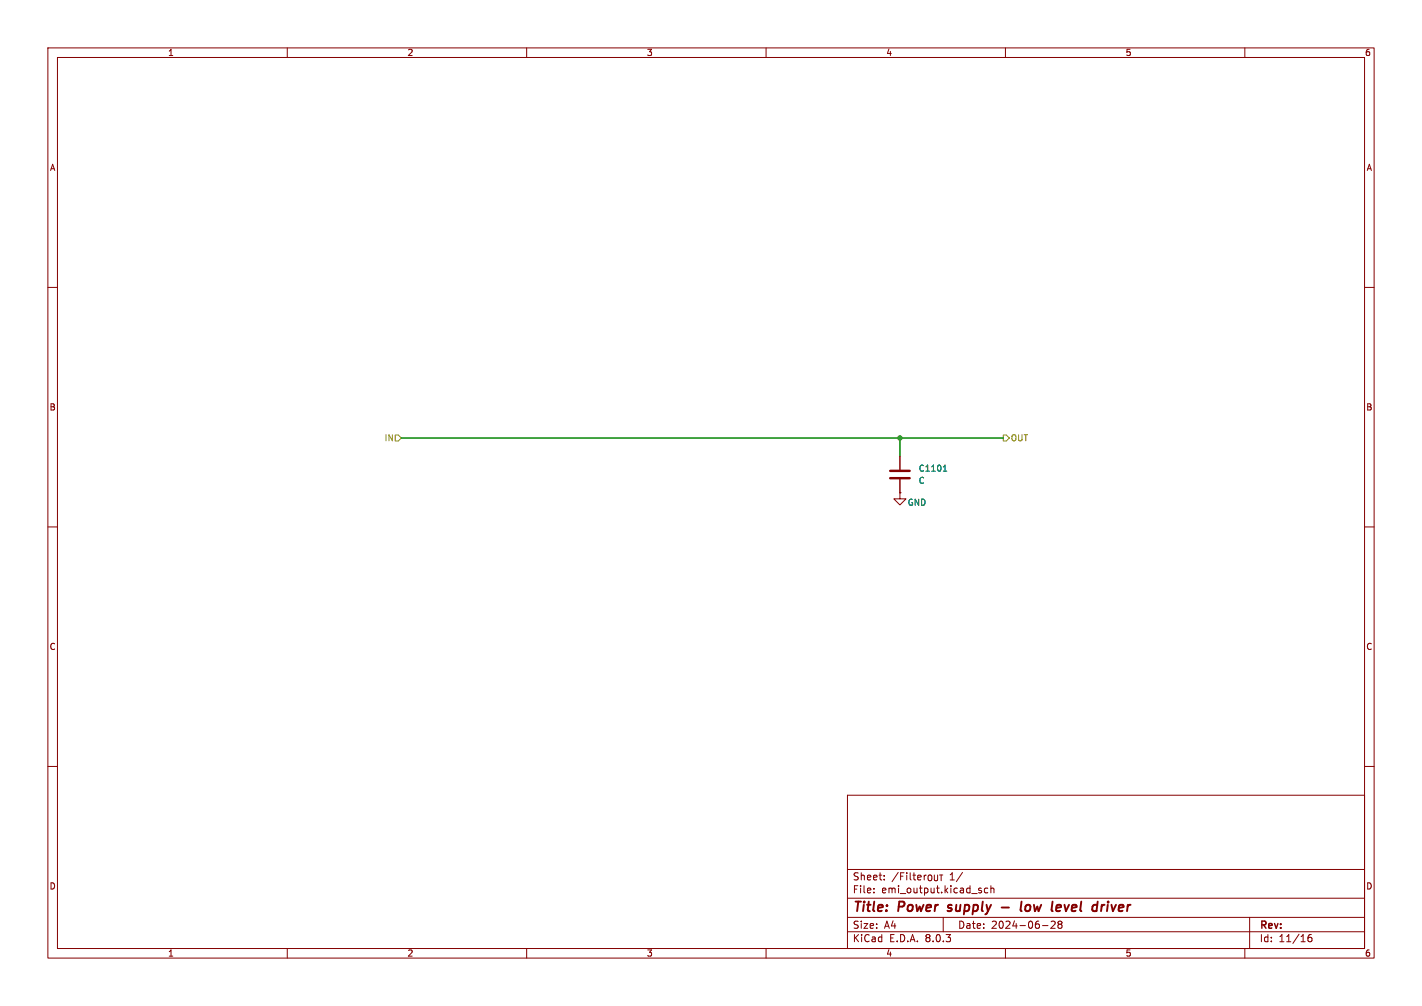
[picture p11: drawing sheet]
<svg xmlns="http://www.w3.org/2000/svg" width="297mm" height="210mm" viewBox="0 0 297 210" stroke-linecap="round" stroke-linejoin="round" font-family="sans-serif">
<g fill="none" stroke="#840000" stroke-width=".21">
<path d="M10 10h277v190h-277zM12 12h273v186h-273zM60 10v2M110 10v2M160 10v2M210 10v2M260 10v2M10 60h2M285 60h2M188 95.3v2.7M10 110h2M188 102.9v1.2h1.2l-1.2 1.3-1.3-1.3h1.3"/>
<path d="M188 102.9h.1M188 100.1v2.8M285 110h2M10 160h2M285 160h2M177 166h108v32h-108zM60 198v2M110 198v2M160 198v2M177 194.5h108M177 191.5h108M177 187.5h108"/>
<path d="M177 181.5h108M182.5 186.3v.1M182.5 185.5v.1M184.7 183.6v.1M184.7 182.8v.1M197 191.5v3M201 182.1l-1.3 2M204.8 185.9l.2 .2-.2 .3M204.8 185.4l.2 .1M206.3 185.5l-.4-.1-.3 .3 .1 .6h.6M207 185.5l.2-.1 .3 .1 .1 .9M207 184.9v1.5"/>
<path d="M210 198v2M217.7 193.2h1.2M219.5 192.4l.6-.1 .3 .4-.9 1.1h.9M221.2 192.9l-.2-.2 .2-.4 .5 .1 .1 .2-.3 .3M221.2 192.9l-.2 .3v.3l.2 .3 .5-.1 .1-.2-.1-.4-.2-.2M221.2 192.9h.3M260 198v2M261 191.5v6.5M273.9 195.1l-.4 .1a1.01 1.01 0 0 0 0 1.4l.5-.1v-.5l-.3-.3h-.2l-.3 .3"/>
</g>
<path d="M197.9 190.1l.2 .1M198.1 189v.4M209.2 189.4h1.5M213.4 188.2l-.3 1.7 .3 .3M214.9 188.9l-.5 .1-.2 .3v.7a.52 .52 0 0 0 .7 .1M221.4 188.9l.2 .1v.4l-1 .1M230.7 188.9l-.5 .2M231.4 188.9l-.2 1.3M231.5 188.2l-.1 .2" fill="none" stroke="#840000" stroke-width=".4"/>
<path d="M185.9 99.8h4.1M185.9 98.3h4.1" fill="none" stroke="#840000" stroke-width=".51"/>
<path d="M197 98.4h.7M197.1 97.4l.3-.3v1.3" fill="none" stroke="#008484" stroke-width=".21"/>
<path d="M82.5 90.8h.7l.6 .6-.6 .7h-.7zM209.5 90.8h.7l.6 .6-.6 .7h-.7z" fill="none" stroke="#848400" stroke-width=".21"/>
<path d="M83.8 91.4h125.7M188 91.4v3.9" fill="none" stroke="#008400" stroke-width=".3"/>
<circle cx="188" cy="91.4" r=".46" fill="#008400" stroke="#008400" stroke-width=".21"/>
<g font-size="2.8" fill="#840000">
<text x="178" y="190.9">Title:</text>
<text x="187.7" y="190.9">Power</text>
<text x="198.8" y="190.9">supply</text>
<text x="215.6" y="190.9">low</text>
<text x="222.9" y="190.9">level</text>
<text x="232.2" y="190.9">driver</text>
</g>
<g font-size="2.1" fill="#840000">
<text x="178" y="184">Sheet:</text>
<text x="186.2" y="184">/Filter_{OUT}1/</text>
<text x="178" y="186.7">File:</text>
<text x="184.1" y="186.7">emi_output.kicad_sch</text>
<text x="178" y="196.9">KiCad</text>
<text x="178" y="194.1">Size:</text>
<text x="184.7" y="194.1">A4</text>
<text x="185.7" y="196.9">E.D.A.</text>
<text x="193.3" y="196.9">8.0.3</text>
<text x="200" y="194.1">Date:</text>
<text x="207" y="194.1">2024-06-28</text>
<text x="263" y="194.3">Rev:</text>
<text x="263" y="196.9">Id:</text>
<text x="267.1" y="196.9">11/16</text>
</g>
<g font-size="1.8" fill="#840000">
<text x="35" y="11.9">1</text>
<text x="85" y="11.9">2</text>
<text x="135" y="11.9">3</text>
<text x="185" y="11.9">4</text>
<text x="235" y="11.9">5</text>
<text x="285" y="11.9">6</text>
<text x="10.3" y="35.9">A</text>
<text x="285.3" y="35.9">A</text>
<text x="10.3" y="85.9">B</text>
<text x="285.3" y="85.9">B</text>
<text x="10.3" y="135.9">C</text>
<text x="285.3" y="135.9">C</text>
<text x="10.3" y="185.9">D</text>
<text x="285.3" y="185.9">D</text>
<text x="35" y="199.9">1</text>
<text x="85" y="199.9">2</text>
<text x="135" y="199.9">3</text>
<text x="185" y="199.9">4</text>
<text x="235" y="199.9">5</text>
<text x="285" y="199.9">6</text>
</g>
<g font-size="1.8" fill="#848400">
<text x="80.2" y="92.3">IN</text>
<text x="211" y="92.3">OUT</text>
</g>
<g font-size="1.8" fill="#008484">
<text x="191.8" y="98.7">C1101</text>
<text x="191.8" y="101.2">C</text>
<text x="189.5" y="105.8">GND</text>
</g>
</svg>
